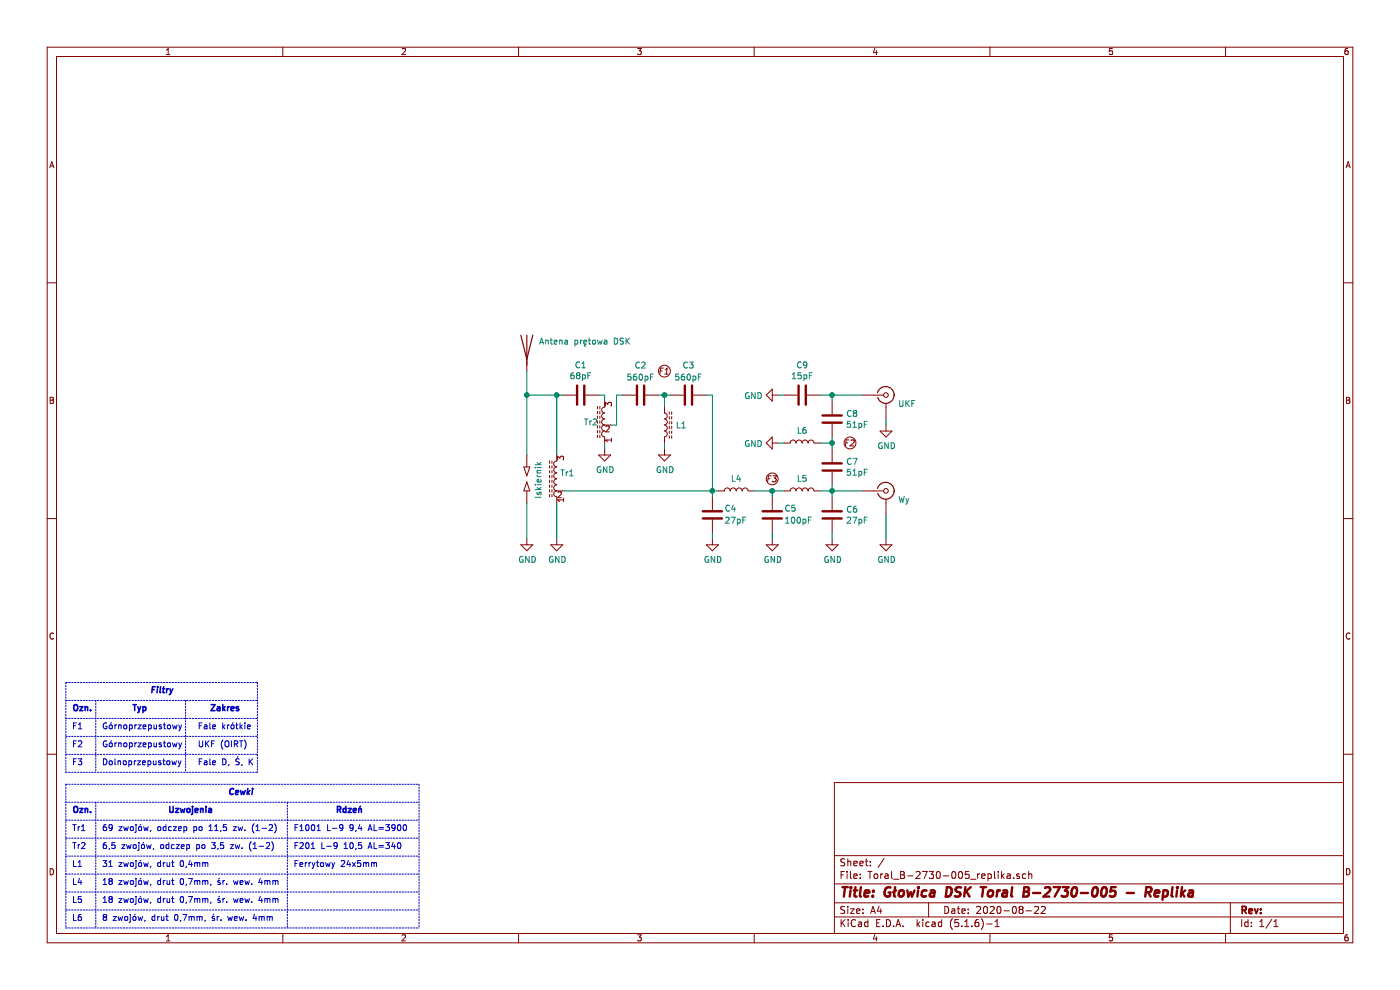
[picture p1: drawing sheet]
EESchema Schematic File Version 4
EELAYER 30 0
EELAYER END
$Descr A4 11693 8268
encoding utf-8
Sheet 1 1
Title "Głowica DSK Toral B-2730-005 - Replika"
Date "2020-08-22"
Rev ""
Comp ""
Comment1 ""
Comment2 ""
Comment3 ""
Comment4 ""
$EndDescr
Text Notes 600  6950 0    50   ~ 0
Tr1
Text Notes 600  7100 0    50   ~ 0
Tr2
Text Notes 600  6800 0    50   ~ 10
Ozn.
Text Notes 1400 6800 0    50   ~ 10
Uzwojenia
Text Notes 850  7100 0    50   ~ 0
6,5 zwojów, odczep po 3,5 zw. (1-2)
Text Notes 2800 6800 0    50   ~ 10
Rdzeń
Text Notes 2450 6950 0    50   ~ 0
F1001 L-9 9,4 AL=3900
Text Notes 2450 7100 0    50   ~ 0
F201 L-9 10,5 AL=340
Text Notes 1900 6650 0    50   Italic 10
Cewki
Text Notes 600  7250 0    50   ~ 0
L1
Text Notes 850  7250 0    50   ~ 0
31 zwojów, drut 0,4mm
Text Notes 2450 7250 0    50   ~ 0
Ferrytowy 24x5mm
Text Notes 600  7400 0    50   ~ 0
L4
Text Notes 850  7400 0    50   ~ 0
18 zwojów, drut 0,7mm, śr. wew. 4mm
Wire Notes Line
	550  7300 3500 7300
Wire Notes Line
	550  6550 3500 6550
Wire Notes Line
	550  6700 3500 6700
Wire Notes Line
	550  6850 3500 6850
Wire Notes Line
	550  7000 3500 7000
Wire Notes Line
	550  7150 3500 7150
Wire Notes Line
	550  7450 3500 7450
Text Notes 600  7550 0    50   ~ 0
L5
Text Notes 850  7550 0    50   ~ 0
18 zwojów, drut 0,7mm, śr. wew. 4mm
Wire Notes Line
	550  7600 3500 7600
Text Notes 600  7700 0    50   ~ 0
L6
Text Notes 850  7700 0    50   ~ 0
8 zwojów, drut 0,7mm, śr. wew. 4mm
Wire Notes Line
	800  6700 800  7750
Wire Notes Line
	550  6550 550  7750
Wire Notes Line
	2400 6700 2400 7750
Wire Notes Line
	3500 6550 3500 7750
Wire Notes Line
	550  7750 3500 7750
Text Notes 850  6950 0    50   ~ 0
69 zwojów, odczep po 11,5 zw. (1-2)
Text Notes 600  6100 0    50   ~ 0
F1
Text Notes 850  6100 0    50   ~ 0
Górnoprzepustowy
Text Notes 1650 6100 0    50   ~ 0
Fale krótkie
Text Notes 600  6250 0    50   ~ 0
F2
Text Notes 850  6250 0    50   ~ 0
Górnoprzepustowy
Text Notes 1650 6250 0    50   ~ 0
UKF (OIRT)
Text Notes 600  6400 0    50   ~ 0
F3
Text Notes 850  6400 0    50   ~ 0
Dolnoprzepustowy
Text Notes 1650 6400 0    50   ~ 0
Fale D, Ś, K
Text Notes 600  5950 0    50   ~ 10
Ozn.
Wire Notes Line
	550  6000 2150 6000
Wire Notes Line
	550  6150 2150 6150
Wire Notes Line
	550  6300 2150 6300
Wire Notes Line
	550  6450 2150 6450
Text Notes 1100 5950 0    50   ~ 10
Typ
Text Notes 1750 5950 0    50   ~ 10
Zakres
Wire Notes Line
	800  5850 800  6450
Wire Notes Line
	1550 5850 1550 6450
Wire Notes Line
	550  5850 2150 5850
Wire Notes Line
	550  5700 2150 5700
Wire Notes Line
	550  5700 550  6450
Wire Notes Line
	2150 5700 2150 6450
Text Notes 1250 5800 0    50   Italic 10
Filtry
$Comp
L Device:L L5
U 1 1
P 6700 4100
F 0 "L5" V 6799 4100 50  0000 C CNN
F 1 "L" H 6753 4055 50  0001 L CNN
F 2 "Toral_B-2730-005_replika:2pin_15mm" H 6700 4100 50  0001 C CNN
F 3 "~" H 6700 4100 50  0001 C CNN
	1    6700 4100
	0    -1   -1   0   
$EndComp
$Comp
L Device:C C5
U 1 1
P 6450 4300
F 0 "C5" H 6550 4250 50  0000 L CNN
F 1 "100pF" H 6550 4350 50  0000 L CNN
F 2 "Toral_B-2730-005_replika:2pin_20mm" H 6488 4150 50  0001 C CNN
F 3 "~" H 6450 4300 50  0001 C CNN
	1    6450 4300
	1    0    0    1   
$EndComp
$Comp
L Device:L L4
U 1 1
P 6150 4100
F 0 "L4" V 6249 4100 50  0000 C CNN
F 1 "L" H 6203 4055 50  0001 L CNN
F 2 "Toral_B-2730-005_replika:2pin_15mm" H 6150 4100 50  0001 C CNN
F 3 "~" H 6150 4100 50  0001 C CNN
	1    6150 4100
	0    -1   -1   0   
$EndComp
$Comp
L Device:C C4
U 1 1
P 5950 4300
F 0 "C4" H 6050 4250 50  0000 L CNN
F 1 "27pF" H 6050 4350 50  0000 L CNN
F 2 "Toral_B-2730-005_replika:2pin_13mm" H 5988 4150 50  0001 C CNN
F 3 "~" H 5950 4300 50  0001 C CNN
	1    5950 4300
	1    0    0    1   
$EndComp
Wire Wire Line
	6950 4100 6950 4150
$Comp
L power:GND #PWR0101
U 1 1
P 6950 4500
F 0 "#PWR0101" H 6950 4250 50  0001 C CNN
F 1 "GND" H 6955 4327 50  0000 C CNN
F 2 "" H 6950 4500 50  0001 C CNN
F 3 "" H 6950 4500 50  0001 C CNN
	1    6950 4500
	1    0    0    -1  
$EndComp
$Comp
L power:GND #PWR0102
U 1 1
P 6450 4500
F 0 "#PWR0102" H 6450 4250 50  0001 C CNN
F 1 "GND" H 6455 4327 50  0000 C CNN
F 2 "" H 6450 4500 50  0001 C CNN
F 3 "" H 6450 4500 50  0001 C CNN
	1    6450 4500
	1    0    0    -1  
$EndComp
$Comp
L power:GND #PWR0103
U 1 1
P 5950 4500
F 0 "#PWR0103" H 5950 4250 50  0001 C CNN
F 1 "GND" H 5955 4327 50  0000 C CNN
F 2 "" H 5950 4500 50  0001 C CNN
F 3 "" H 5950 4500 50  0001 C CNN
	1    5950 4500
	1    0    0    -1  
$EndComp
Wire Wire Line
	6950 4450 6950 4500
$Comp
L Device:C C7
U 1 1
P 6950 3900
F 0 "C7" H 7065 3946 50  0000 L CNN
F 1 "51pF" H 7065 3855 50  0000 L CNN
F 2 "Toral_B-2730-005_replika:2pin_15mm" H 6988 3750 50  0001 C CNN
F 3 "~" H 6950 3900 50  0001 C CNN
	1    6950 3900
	1    0    0    -1  
$EndComp
Wire Wire Line
	6950 4050 6950 4100
Connection ~ 6950 4100
$Comp
L Device:C C8
U 1 1
P 6950 3500
F 0 "C8" H 7065 3546 50  0000 L CNN
F 1 "51pF" H 7065 3455 50  0000 L CNN
F 2 "Toral_B-2730-005_replika:2pin_15mm" H 6988 3350 50  0001 C CNN
F 3 "~" H 6950 3500 50  0001 C CNN
	1    6950 3500
	1    0    0    -1  
$EndComp
$Comp
L Device:L L6
U 1 1
P 6700 3700
F 0 "L6" V 6800 3700 50  0000 C CNN
F 1 "L" H 6753 3655 50  0001 L CNN
F 2 "Toral_B-2730-005_replika:2pin_7.5mm" H 6700 3700 50  0001 C CNN
F 3 "~" H 6700 3700 50  0001 C CNN
	1    6700 3700
	0    1    -1   0   
$EndComp
$Comp
L Device:C C9
U 1 1
P 6700 3300
F 0 "C9" V 6448 3300 50  0000 C CNN
F 1 "15pF" V 6539 3300 50  0000 C CNN
F 2 "Toral_B-2730-005_replika:2pin_10mm" H 6738 3150 50  0001 C CNN
F 3 "~" H 6700 3300 50  0001 C CNN
	1    6700 3300
	0    1    1    0   
$EndComp
Wire Wire Line
	6950 3300 6950 3350
$Comp
L power:GND #PWR0104
U 1 1
P 6500 3700
F 0 "#PWR0104" H 6500 3450 50  0001 C CNN
F 1 "GND" V 6505 3572 50  0000 R CNN
F 2 "" H 6500 3700 50  0001 C CNN
F 3 "" H 6500 3700 50  0001 C CNN
	1    6500 3700
	0    1    1    0   
$EndComp
$Comp
L power:GND #PWR0105
U 1 1
P 6500 3300
F 0 "#PWR0105" H 6500 3050 50  0001 C CNN
F 1 "GND" V 6505 3172 50  0000 R CNN
F 2 "" H 6500 3300 50  0001 C CNN
F 3 "" H 6500 3300 50  0001 C CNN
	1    6500 3300
	0    1    1    0   
$EndComp
$Comp
L power:GND #PWR0106
U 1 1
P 7400 4500
F 0 "#PWR0106" H 7400 4250 50  0001 C CNN
F 1 "GND" H 7405 4327 50  0000 C CNN
F 2 "" H 7400 4500 50  0001 C CNN
F 3 "" H 7400 4500 50  0001 C CNN
	1    7400 4500
	1    0    0    -1  
$EndComp
Wire Wire Line
	7400 4300 7400 4500
Wire Wire Line
	6950 4100 7200 4100
Wire Wire Line
	6850 4100 6950 4100
Wire Wire Line
	6850 3300 6950 3300
Wire Wire Line
	6550 3300 6500 3300
$Comp
L power:GND #PWR0107
U 1 1
P 7400 3550
F 0 "#PWR0107" H 7400 3300 50  0001 C CNN
F 1 "GND" H 7405 3377 50  0000 C CNN
F 2 "" H 7400 3550 50  0001 C CNN
F 3 "" H 7400 3550 50  0001 C CNN
	1    7400 3550
	1    0    0    -1  
$EndComp
Wire Wire Line
	7400 3500 7400 3550
Wire Wire Line
	7200 3300 6950 3300
Connection ~ 6950 3300
$Comp
L Device:C C3
U 1 1
P 5750 3300
F 0 "C3" V 5500 3300 50  0000 C CNN
F 1 "560pF" V 5600 3300 50  0000 C CNN
F 2 "Toral_B-2730-005_replika:2pin_20mm" H 5788 3150 50  0001 C CNN
F 3 "~" H 5750 3300 50  0001 C CNN
	1    5750 3300
	0    -1   1    0   
$EndComp
$Comp
L power:GND #PWR0108
U 1 1
P 5550 3750
F 0 "#PWR0108" H 5550 3500 50  0001 C CNN
F 1 "GND" H 5555 3577 50  0000 C CNN
F 2 "" H 5550 3750 50  0001 C CNN
F 3 "" H 5550 3750 50  0001 C CNN
	1    5550 3750
	1    0    0    -1  
$EndComp
Wire Wire Line
	5550 3750 5550 3700
$Comp
L Device:C C2
U 1 1
P 5350 3300
F 0 "C2" V 5100 3300 50  0000 C CNN
F 1 "560pF" V 5200 3300 50  0000 C CNN
F 2 "Toral_B-2730-005_replika:2pin_20mm" H 5388 3150 50  0001 C CNN
F 3 "~" H 5350 3300 50  0001 C CNN
	1    5350 3300
	0    -1   1    0   
$EndComp
$Comp
L Device:C C1
U 1 1
P 4850 3300
F 0 "C1" V 4598 3300 50  0000 C CNN
F 1 "68pF" V 4689 3300 50  0000 C CNN
F 2 "Toral_B-2730-005_replika:2pin_25mm" H 4888 3150 50  0001 C CNN
F 3 "~" H 4850 3300 50  0001 C CNN
	1    4850 3300
	0    1    1    0   
$EndComp
$Comp
L Device:Antenna AE1
U 1 1
P 4400 2900
F 0 "AE1" H 4480 2889 50  0001 L CNN
F 1 "Antena prętowa DSK" H 4500 2950 50  0000 L CNN
F 2 "Toral_B-2730-005_replika:Antena" H 4400 2900 50  0001 C CNN
F 3 "~" H 4400 2900 50  0001 C CNN
	1    4400 2900
	1    0    0    -1  
$EndComp
$Comp
L Device:SPARK_GAP E1
U 1 1
P 4400 4000
F 0 "E1" V 4354 4053 50  0001 L CNN
F 1 "Iskiernik" H 4250 4100 50  0000 L CNN
F 2 "" H 4400 3930 50  0001 C CNN
F 3 "~" V 4400 4000 50  0001 C CNN
	1    4400 4000
	0    1    1    0   
$EndComp
$Comp
L power:GND #PWR0109
U 1 1
P 4400 4500
F 0 "#PWR0109" H 4400 4250 50  0001 C CNN
F 1 "GND" H 4405 4327 50  0000 C CNN
F 2 "" H 4400 4500 50  0001 C CNN
F 3 "" H 4400 4500 50  0001 C CNN
	1    4400 4500
	1    0    0    -1  
$EndComp
$Comp
L Toral_B-2730-005_replika:Tr1 Tr1
U 1 1
P 4650 4000
F 0 "Tr1" H 4800 4050 50  0000 R CNN
F 1 "Tr1" H 4750 3950 50  0001 C CNN
F 2 "Toral_B-2730-005_replika:Tr1" H 4650 4400 50  0001 C CNN
F 3 "" H 4650 4400 50  0001 C CNN
	1    4650 4000
	1    0    0    -1  
$EndComp
Wire Wire Line
	5150 3550 5100 3550
$Comp
L power:GND #PWR0110
U 1 1
P 5050 3750
F 0 "#PWR0110" H 5050 3500 50  0001 C CNN
F 1 "GND" H 5055 3577 50  0000 C CNN
F 2 "" H 5050 3750 50  0001 C CNN
F 3 "" H 5050 3750 50  0001 C CNN
	1    5050 3750
	1    0    0    -1  
$EndComp
Wire Wire Line
	5050 3700 5050 3750
Wire Wire Line
	5050 3350 5050 3300
Wire Wire Line
	5050 3300 5000 3300
$Comp
L power:GND #PWR0111
U 1 1
P 4650 4500
F 0 "#PWR0111" H 4650 4250 50  0001 C CNN
F 1 "GND" H 4655 4327 50  0000 C CNN
F 2 "" H 4650 4500 50  0001 C CNN
F 3 "" H 4650 4500 50  0001 C CNN
	1    4650 4500
	1    0    0    -1  
$EndComp
Wire Wire Line
	5150 3300 5150 3550
Wire Wire Line
	5550 3300 5550 3400
$Comp
L Toral_B-2730-005_replika:Conn_Coaxial J1
U 1 1
P 7400 3300
F 0 "J1" H 7500 3275 50  0001 L CNN
F 1 "UKF" H 7500 3229 50  0000 L CNN
F 2 "Toral_B-2730-005_replika:Pad" H 7400 3300 50  0001 C CNN
F 3 " ~" H 7400 3300 50  0001 C CNN
	1    7400 3300
	1    0    0    -1  
$EndComp
$Comp
L Toral_B-2730-005_replika:Conn_Coaxial J2
U 1 1
P 7400 4100
F 0 "J2" H 7500 4075 50  0001 L CNN
F 1 "Wy" H 7500 4029 50  0000 L CNN
F 2 "Toral_B-2730-005_replika:Pad" H 7400 4100 50  0001 C CNN
F 3 " ~" H 7400 4100 50  0001 C CNN
	1    7400 4100
	1    0    0    -1  
$EndComp
$Comp
L Toral_B-2730-005_replika:F1 F1
U 1 1
P 5550 3100
F 0 "F1" H 5550 3000 50  0001 C CNN
F 1 "F1" H 5550 3200 50  0001 C CNN
F 2 "" H 5550 3100 50  0001 C CNN
F 3 "" H 5550 3100 50  0001 C CNN
	1    5550 3100
	1    0    0    -1  
$EndComp
$Comp
L Toral_B-2730-005_replika:F2 F3
U 1 1
P 7100 3700
F 0 "F3" H 7100 3600 50  0001 C CNN
F 1 "F2" H 7100 3800 50  0001 C CNN
F 2 "" H 7100 3700 50  0001 C CNN
F 3 "" H 7100 3700 50  0001 C CNN
	1    7100 3700
	1    0    0    -1  
$EndComp
$Comp
L Toral_B-2730-005_replika:F3 F2
U 1 1
P 6450 4000
F 0 "F2" H 6450 3900 50  0001 C CNN
F 1 "F3" H 6450 4100 50  0001 C CNN
F 2 "" H 6450 4000 50  0001 C CNN
F 3 "" H 6450 4000 50  0001 C CNN
	1    6450 4000
	1    0    0    -1  
$EndComp
$Comp
L Device:L_Core_Ferrite L1
U 1 1
P 5550 3550
F 0 "L1" H 5638 3550 50  0000 L CNN
F 1 "L_Core_Ferrite" H 5638 3505 50  0001 L CNN
F 2 "Toral_B-2730-005_replika:2pin_15mm" H 5550 3550 50  0001 C CNN
F 3 "~" H 5550 3550 50  0001 C CNN
	1    5550 3550
	1    0    0    -1  
$EndComp
Wire Wire Line
	6000 4100 5950 4100
Connection ~ 5950 4100
Wire Wire Line
	5950 4100 4700 4100
Wire Wire Line
	4400 4200 4400 4500
Wire Wire Line
	4700 3300 4650 3300
Connection ~ 4650 3300
Wire Wire Line
	4650 3300 4650 3800
Wire Wire Line
	4650 3300 4400 3300
Wire Wire Line
	4400 3300 4400 3800
Connection ~ 4400 3300
Wire Wire Line
	4400 3100 4400 3300
Wire Wire Line
	5200 3300 5150 3300
Wire Wire Line
	5500 3300 5550 3300
Wire Wire Line
	5900 3300 5950 3300
Wire Wire Line
	5600 3300 5550 3300
Connection ~ 5550 3300
Wire Wire Line
	5950 4450 5950 4500
Wire Wire Line
	5950 3300 5950 4100
Wire Wire Line
	5950 4150 5950 4100
Wire Wire Line
	6300 4100 6450 4100
Wire Wire Line
	6450 4450 6450 4500
Wire Wire Line
	6450 4150 6450 4100
Connection ~ 6450 4100
Wire Wire Line
	6450 4100 6550 4100
Wire Wire Line
	6950 3650 6950 3700
Wire Wire Line
	6500 3700 6550 3700
Wire Wire Line
	6850 3700 6950 3700
Connection ~ 6950 3700
Wire Wire Line
	6950 3700 6950 3750
$Comp
L Toral_B-2730-005_replika:Tr2 Tr2
U 1 1
P 5050 3500
F 0 "Tr2" H 4997 3475 50  0000 R CNN
F 1 "Tr2" H 5150 3500 50  0001 C CNN
F 2 "Toral_B-2730-005_replika:Tr2" H 5050 3500 50  0001 C CNN
F 3 "" H 5050 3500 50  0001 C CNN
	1    5050 3500
	1    0    0    -1  
$EndComp
Wire Wire Line
	4650 4500 4650 4200
$Comp
L Device:C C6
U 1 1
P 6950 4300
F 0 "C6" H 7065 4346 50  0000 L CNN
F 1 "27pF" H 7065 4255 50  0000 L CNN
F 2 "Toral_B-2730-005_replika:2pin_13mm" H 6988 4150 50  0001 C CNN
F 3 "~" H 6950 4300 50  0001 C CNN
	1    6950 4300
	1    0    0    -1  
$EndComp
$EndSCHEMATC
